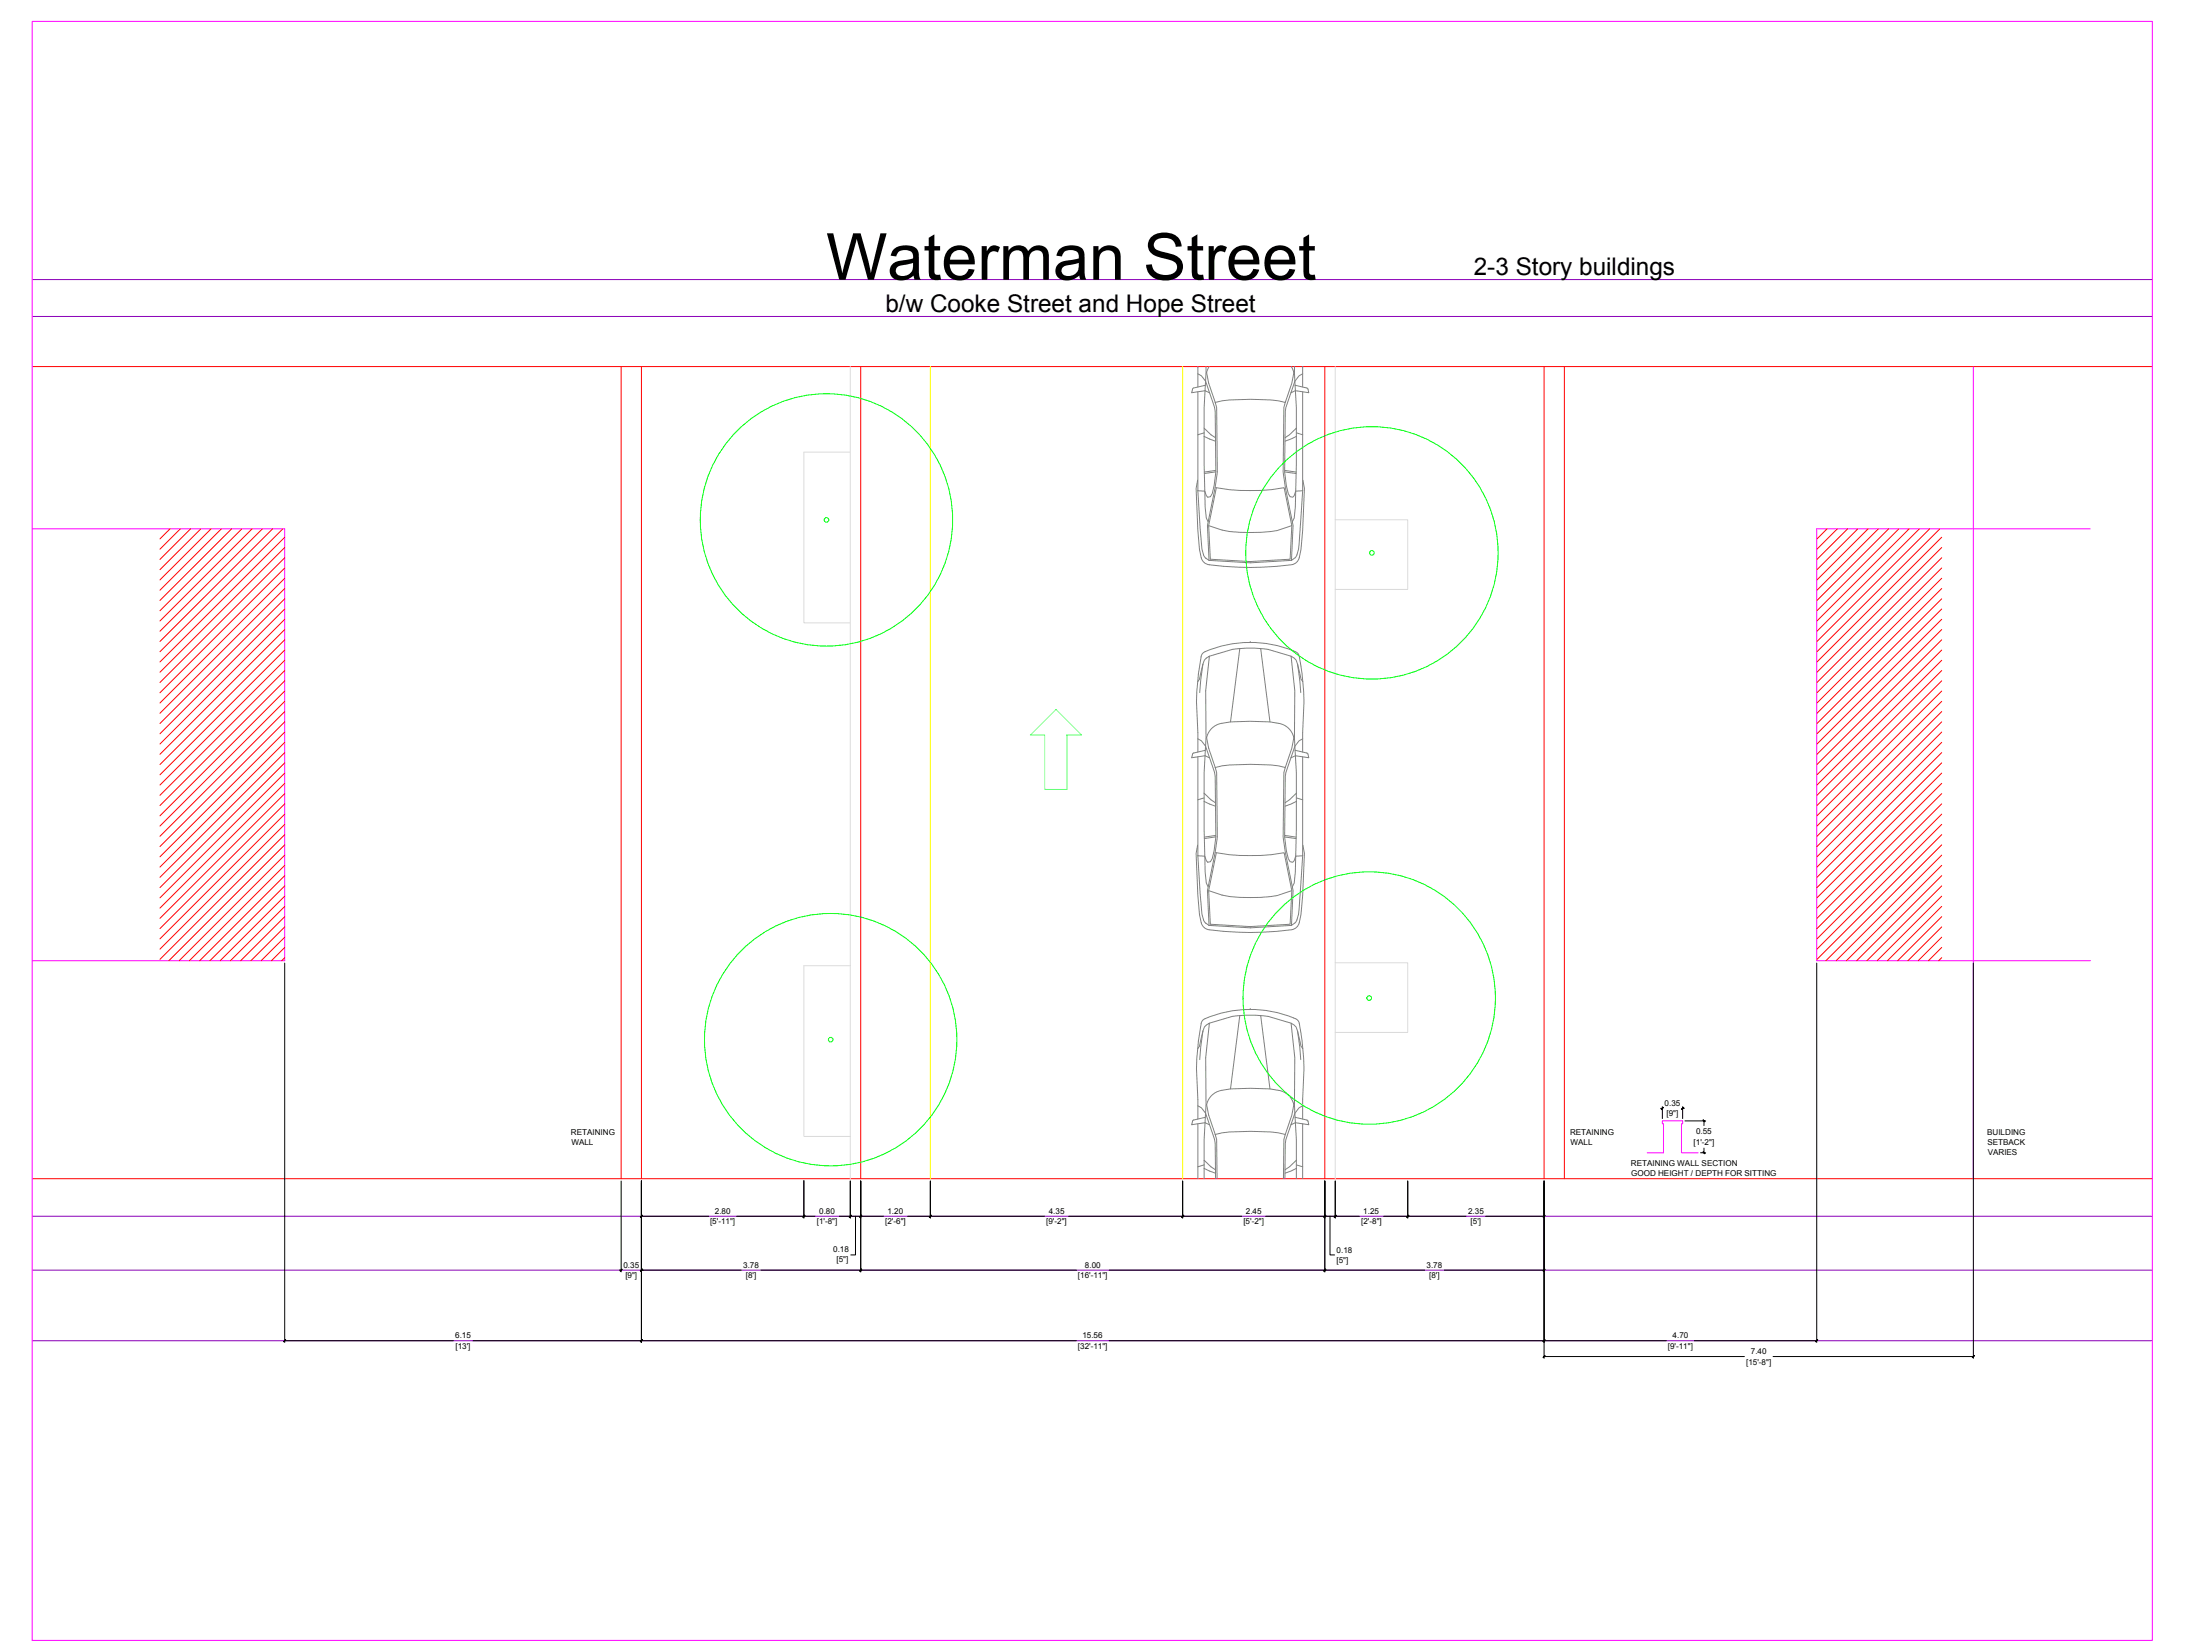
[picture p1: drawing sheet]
<svg xmlns="http://www.w3.org/2000/svg" width="1219mm" height="914mm" viewBox="0 0 1219 914" stroke-linecap="round" stroke-linejoin="round" font-family="sans-serif">
<!-- layer: HIDDEN -->
<path d="M18 155h1175M18 175h1175M18 674h1175M18 704h1175M18 743h1175" fill="none" stroke="#8a00b8" stroke-width=".55"/>
<!-- layer: Edge -->
<path d="M18 203h1175M344 203v450M355 203v450M477 203v450M734 203v450M856 203v450M867 203v450M18 653h1175" fill="none" stroke="#f00" stroke-width=".55"/>
<!-- layer: Poche -->
<path d="M18 12h1175v897h-1175zM1094 203v450M18 293h140v239h-140M1158 293h-151v239h151M913 639h9v-16h-1v-2h11v2v16h9" fill="none" stroke="#f0f" stroke-width=".55"/>
<!-- layer: Details -->
<path d="M471 203v450M740 203v450M471 251h-26v94h26M740 288h40v39h-40M471 535h-26v95h26M740 534h40v38h-40" fill="none" stroke="#dcdcdc" stroke-width=".55"/>
<!-- layer: Lane Stripes -->
<path d="M516 203v450M655 203v450" fill="none" stroke="#ff0" stroke-width=".55"/>
<!-- layer: Cars -->
<path d="M571 407l14-14 14 14h-8v31h-12v-31z" fill="none" stroke="#0ff" stroke-width=".55"/>
<!-- layer: HIDDEN -->
<g fill="none" stroke="#808080" stroke-width=".55">
<path d="M661 215l-1 3 8-1 2 1M664 207l2 1 2 3 5 15 1 36-1 7-1 5-1 1-2 1-1-4h-4M664 203v11M664 217v55M668 214l-6 1M668 203a703 703 0 0 0 1 84l1 2-1 2 1 20M670 203l-1 4 1 5 3 11M716 203l1 4-1 5-4 11a111 111 0 0 0-39 0M717 203v4a664 664 0 0 1 0 80l-1 2M718 214l6 1 1 3-7-1-3 1M722 203v11M722 217v55"/>
<path d="M722 207l-2 1-2 3-5 15-1 36 1 7 1 5 1 1 1 1 2-4h4M667 237l7 6M667 240l-3 1M673 223l1 3 1 36-5 27M712 223l-1 3v36l6 29-1 20M718 240l4 1M718 237l-6 6M667 242l7 3M718 242l-6 3M664 266l-1 5 1 23 1 11 1 4M664 272l2 32 1 4 1 1M674 261l-7 1"/>
<path d="M674 270a112 112 0 0 0 38 0l4 21-1 19-22 1-22-1-1-19zM712 262h6M712 261l6 1M722 272l-2 32-2 5M722 266l1 5-1 23-2 15a5 5 0 0 1-4 4M670 291a74 74 0 0 0 38 3l8-3M666 309a5 5 0 0 0 4 4l8 1a172 172 0 0 0 38-1M668 309l2 2M670 311l23 1 23-1M718 309l-2 2M687 359l-5 41M693 356h.1"/>
<path d="M699 359l5 41M667 368v-2l3-2-2 19v26a656 656 0 0 0 1 80l1 2-1 3 1 19M667 368l-2 16M667 368l-2 8-1 2M670 364l13-4 11-1 9 1 12 4 2 1a22 22 0 0 1 4 11l1 2M715 364l3 19-1 26a664 664 0 0 1 0 80l-1 2M719 368l2 16M661 417l-1 3 8-1 2 1M664 409l2 2 2 3 5 14 1 36-1 7-1 5-1 2h-2l-1-4h-4M664 417v-11a150 150 0 0 1 2-43v-1a60 60 0 0 1 53 0l2 7a140 140 0 0 1 1 37v11M664 419v55M668 416l-6 1"/>
<path d="M709 401a10 10 0 0 1 8 8l-1 6-4 10a110 110 0 0 0-39 0M709 401a106 106 0 0 0-33 0 10 10 0 0 0-7 8l1 6 3 10M718 416l6 1M722 419v55M722 409l-2 2-2 3-5 14-1 36 1 7 1 5 1 2h1l2-4h4M724 417l1 3-7-1-3 1M667 440l7 5M673 425l1 3 1 36-5 27M712 425l-1 3v36l6 30-1 19M718 440l-6 5M667 444l7 3M667 442l-3 1"/>
<path d="M718 442l4 1M718 444l-6 3M664 468l-1 5 1 23 1 11 1 4a5 5 0 0 0 4 4l8 1a172 172 0 0 0 38-1M664 474l2 33 1 3 1 2M674 463l-7 1M674 464l-7 1M674 473a112 112 0 0 0 38 0l4 21-1 18-22 1-22-1-1-18zM712 464l6 1M712 463l6 1M722 474l-2 33-2 4-2 2M722 468l1 5-1 23-2 15a5 5 0 0 1-4 4M670 494a73 73 0 0 0 38 2l8-2"/>
<path d="M668 512l2 1M670 513l23 1 23-1M693 559h.1M667 571v-2l3-2-2 19v26l-1 20v21M667 571l-2 16M667 571l-2 9-1 1M670 567l13-4h11h9l12 4 2 1a22 22 0 0 1 4 12l1 1M687 563l-5 40M699 563l5 40M715 567l3 19-1 26 1 20v21M717 564a62 62 0 0 0-51 2v1l-2 10a140 140 0 0 0 0 32v11M717 564l3 2 1 7a140 140 0 0 1 1 36v11"/>
<path d="M719 571l2 16M664 613l2 1 2 3 5 14 1 22M668 619l-6 2M709 604a10 10 0 0 1 8 8l-1 6-4 11a111 111 0 0 0-39 0M709 604a106 106 0 0 0-33 1 10 10 0 0 0-7 7l1 6 3 11M718 619l6 2M722 613l-2 1-2 3-5 14-1 22M661 621l-1 2 8-1 2 1M664 623v30M673 629l1 3v21M712 629l-1 3v21M722 623v30"/>
<path d="M724 621l1 2-7-1-3 1M667 643l7 5M667 648l7 2M667 646l-3 1M718 646l4 1M718 643l-6 5M718 647l-6 3"/>
</g>
<!-- layer: Trees -->
<g fill="none" stroke="#0f0" stroke-width=".55">
<circle cx="458" cy="288" r="1.3"/>
<circle cx="458" cy="288" r="70"/>
<circle cx="760" cy="306" r="1.3"/>
<circle cx="760" cy="306" r="70"/>
<circle cx="759" cy="553" r="1.3"/>
<circle cx="759" cy="553" r="70"/>
<circle cx="460" cy="576" r="1.3"/>
<circle cx="460" cy="576" r="70"/>
</g>
<!-- layer: HIDDEN -->
<g fill="none" stroke="#f00" stroke-width=".55">
<path d="M94 293l-5 6M100 293l-11 11M106 293l-17 17M111 293l-22 23M117 293l-28 28M123 293l-34 34M128 293l-39 40M134 293l-45 45M140 293l-51 51M145 293l-56 57M151 293l-62 62M157 293l-68 68"/>
<path d="M158 298l-69 69M1013 293l-6 6M1018 293l-11 11M1024 293l-17 17M1030 293l-23 23M1035 293l-28 28M1041 293l-34 34M1047 293l-40 40M1052 293l-45 45M1058 293l-51 51M1064 293l-57 57M1069 293l-62 62"/>
<path d="M1075 293l-68 68M1076 298l-69 69M158 303l-69 70M158 309l-69 69M158 315l-69 69M1076 303l-69 70M1076 309l-69 69M1076 315l-69 69M158 320l-69 70M158 326l-69 69M158 332l-69 69M158 338l-69 69"/>
<path d="M1076 320l-69 70M1076 326l-69 69M1076 332l-69 69M1076 338l-69 69M158 343l-69 69M158 349l-69 69M158 355l-69 69M1076 343l-69 69M1076 349l-69 69M1076 355l-69 69M158 360l-69 69M158 366l-69 69"/>
<path d="M158 372l-69 69M158 377l-69 69M1076 360l-69 69M1076 366l-69 69M1076 372l-69 69M1076 377l-69 69M158 383l-69 69M158 389l-69 69M158 394l-69 69M1076 383l-69 69M1076 389l-69 69M1076 394l-69 69"/>
<path d="M158 400l-69 69M158 406l-69 69M158 411l-69 70M158 417l-69 69M1076 400l-69 69M1076 406l-69 69M1076 411l-69 70M1076 417l-69 69M158 423l-69 69M158 428l-69 70M158 434l-69 69M158 440l-69 69"/>
<path d="M1076 423l-69 69M1076 428l-69 70M1076 434l-69 69M1076 440l-69 69M158 445l-69 70M158 451l-69 69M158 457l-69 69M1076 445l-69 70M1076 451l-69 69M1076 457l-69 69M158 463l-69 69M158 468l-64 64"/>
<path d="M158 474l-59 58M158 480l-53 52M1076 463l-69 69M1076 468l-64 64M1076 474l-58 58M1076 480l-53 52M158 485l-47 47M158 491l-42 41M158 497l-36 35M1076 485l-47 47M1076 491l-41 41M1076 497l-36 35"/>
<path d="M158 502l-30 30M158 508l-25 24M158 514l-19 18M158 519l-13 13M1076 502l-30 30M1076 508l-24 24M1076 514l-19 18M1076 519l-13 13M158 525l-8 7M158 531l-2 1M1076 525l-7 7M1076 531l-2 1"/>
</g>
<!-- layer: Text -->
<g fill="none" stroke="#000" stroke-width=".55">
<path d="M158 534v210M1007 534v210M1094 534v219M920 614h1M921 613v7M932 613v7M932 614h1M934 621h11M942 639h3M944 621v3M944 636v3M344 655v50"/>
<path d="M355 654v90M445 654v21M471 655v20M477 655v50M516 655v20M655 655v20M734 655v50M740 655v20M780 655v20M856 655v98M355 674h38M408 674h44"/>
<path d="M465 674h25M474 674v21h-2M503 674h76M592 674h96M702 674h51M737 674v21h3M767 674h45M823 674h33M343 704h1M355 704h56M422 704h175M615 704h174"/>
<path d="M800 704h56M158 743h93M262 743h335M615 743h308M856 752h111M939 743h68M983 752h111"/>
</g>
<!-- layer: 0 -->
<g fill="#000" stroke="#000" stroke-width=".55">
<path d="M921 615l1-1zM922 614l-1 1z"/>
<path d="M933 614l-1 1zM932 615l1-1z"/>
<path d="M944 638l1 1zM944 638l1 1z"/>
<path d="M944 621l1 1zM944 621l1 1z"/>
<path d="M356 673l-1 2zM355 674l1-1z"/>
<path d="M445 674l1-1zM446 673l-1 2z"/>
<path d="M446 673l-1 2zM446 673l-1 2z"/>
<path d="M471 674l1-1zM472 673l-1 2z"/>
<path d="M472 673l-1 2zM472 673l-1 2z"/>
<path d="M476 674l1-1zM477 673v2z"/>
<path d="M477 673v2zM476 674l1-1z"/>
<path d="M515 674l1-1zM516 673l-1 2z"/>
<path d="M516 673l-1 2zM516 673l-1 2z"/>
<path d="M655 674l1-1zM656 673l-1 2z"/>
<path d="M656 673l-1 2zM655 674l1-1z"/>
<path d="M734 674l1-1zM735 673l-1 2z"/>
<path d="M735 673l-1 2zM734 674l1-1z"/>
<path d="M739 674l1-1zM740 673v2z"/>
<path d="M740 673v2zM740 673v2z"/>
<path d="M780 674l1-1zM781 673l-1 2z"/>
<path d="M781 673l-1 2zM780 674l1-1z"/>
<path d="M855 674l1-1zM856 673l-1 2z"/>
<path d="M344 704l1-1zM345 703l-1 1z"/>
<path d="M356 703l-1 1zM355 704l1-1z"/>
<path d="M356 703l-1 1zM355 704l1-1z"/>
<path d="M476 704l1-1zM477 703v1z"/>
<path d="M477 703v1zM476 704l1-1z"/>
<path d="M734 704l1-1zM735 703l-1 1z"/>
<path d="M735 703l-1 1zM734 704l1-1z"/>
<path d="M855 704l1-1zM856 703l-1 1z"/>
<path d="M158 742l-1 2zM158 742l-1 2z"/>
<path d="M355 743l1-1zM356 742l-1 2z"/>
<path d="M356 742l-1 2zM355 743l1-1z"/>
<path d="M855 743l1-1zM856 742l-1 2z"/>
<path d="M856 742l-1 2zM855 743l1-1z"/>
<path d="M856 751l-1 1zM855 752l1-1z"/>
<path d="M1006 743l1-1zM1007 742l-1 2z"/>
<path d="M1093 752l1-1zM1094 751l-1 1z"/>
</g>
<text font-size="35.9" x="458" y="155">Waterman Street</text>
<g font-size="13.5">
<text x="817" y="152">2-3 Story buildings</text>
<text x="491" y="173">b/w Cooke Street and Hope Street</text>
</g>
<g font-size="4.5">
<text x="922" y="613">0.35</text>
<text x="924" y="619">[9&quot;]</text>
<text x="316" y="629">RETAINING</text>
<text x="870" y="629">RETAINING</text>
<text x="940" y="629">0.55</text>
<text x="1101" y="629">BUILDING</text>
<text x="317" y="635">WALL</text>
<text x="870" y="635">WALL</text>
<text x="939" y="635">[1'-2&quot;]</text>
<text x="1101" y="635">SETBACK</text>
<text x="1102" y="640">VARIES</text>
<text x="904" y="646">RETAINING WALL SECTION</text>
<text x="904" y="652">GOOD HEIGHT / DEPTH FOR SITTING</text>
<text x="396" y="673">2.80</text>
<text x="454" y="673">0.80</text>
<text x="492" y="673">1.20</text>
<text x="581" y="673">4.35</text>
<text x="690" y="673">2.45</text>
<text x="756" y="673">1.25</text>
<text x="814" y="673">2.35</text>
<text x="394" y="679">[5'-11&quot;]</text>
<text x="453" y="679">[1'-8&quot;]</text>
<text x="491" y="679">[2'-6&quot;]</text>
<text x="580" y="679">[9'-2&quot;]</text>
<text x="689" y="679">[5'-2&quot;]</text>
<text x="754" y="679">[2'-8&quot;]</text>
<text x="815" y="679">[5']</text>
<text x="462" y="694">0.18</text>
<text x="741" y="694">0.18</text>
<text x="464" y="699">[5&quot;]</text>
<text x="741" y="700">[5&quot;]</text>
<text x="345" y="703">0.35</text>
<text x="412" y="703">3.78</text>
<text x="601" y="703">8.00</text>
<text x="791" y="703">3.78</text>
<text x="347" y="708">[9&quot;]</text>
<text x="413" y="708">[8']</text>
<text x="597" y="708">[16'-11&quot;]</text>
<text x="792" y="708">[8']</text>
<text x="252" y="742">6.15</text>
<text x="600" y="742">15.56</text>
<text x="927" y="742">4.70</text>
<text x="252" y="747">[13']</text>
<text x="597" y="747">[32'-11&quot;]</text>
<text x="924" y="747">[9'-11&quot;]</text>
<text x="970" y="750">7.40</text>
<text x="968" y="756">[15'-8&quot;]</text>
</g>
</svg>
